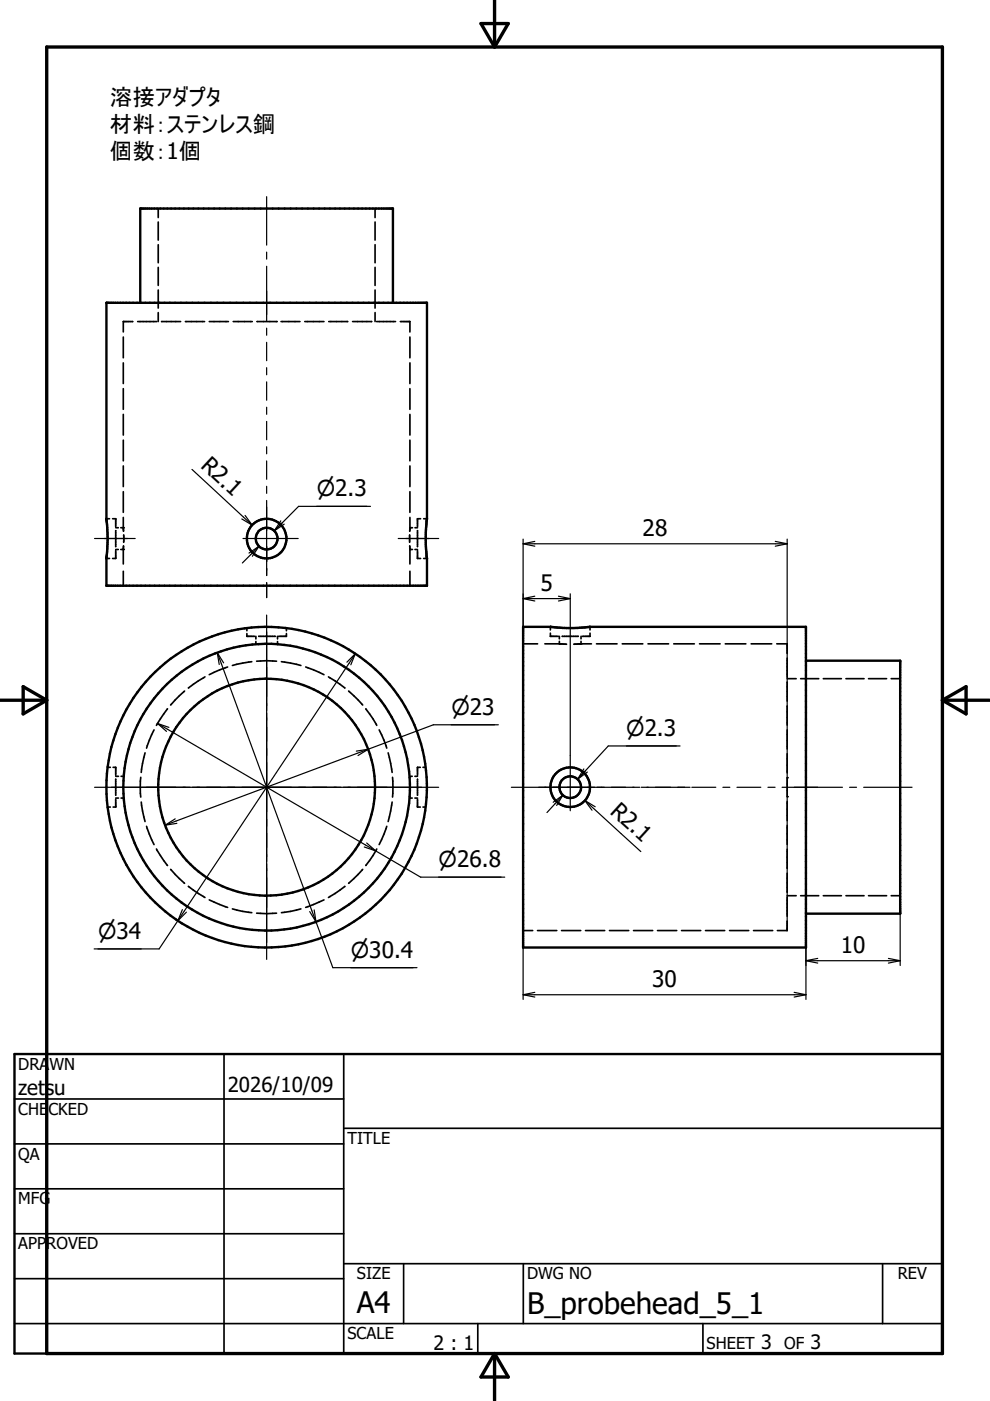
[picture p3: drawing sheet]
<svg xmlns="http://www.w3.org/2000/svg" width="210mm" height="297mm" viewBox="0 0 210 297" stroke-linecap="round" stroke-linejoin="round" font-family="sans-serif">
<g fill="none" stroke="#000" stroke-width=".36">
<path d="M33.5 44.2v1.9M33.5 47.1v3.8M33.5 51.9v3.8M33.5 56.7v3.8M79.5 44.2v1.9M79.5 47.1v3.8M79.5 51.9v3.8M79.5 56.7v3.8M26.1 71.5v4.4M26.1 76.9v4.4M28.2 68.2h-2.1v2.2M29.2 68.2h4.1"/>
<path d="M33.5 61.5v3.8M33.5 66.3v1.9M34.2 68.2h4.1M39.3 68.2h4.1M44.4 68.2h4M49.4 68.2h4.1M54.5 68.2h4.1M59.6 68.2h4M64.6 68.2h4.1M69.7 68.2h4M74.8 68.2h4M79.5 61.5v3.8"/>
<path d="M79.5 66.3v1.9M79.8 68.2h4.1M84.9 68.2h2v2.2M86.9 71.5v4.4M86.9 76.9v4.4M26.1 82.4v4.4M26.1 87.9v4.3M26.1 93.3v4.4M26.1 98.8v4.4M86.9 82.4v4.4M86.9 87.9v4.3M86.9 93.3v4.4"/>
<path d="M86.9 98.8v4.4M22.6 110h.6M22.6 118.4h.6M23.9 110h.6v1.7M24.5 112.5v3.4M24.5 116.7v1.7h-.6M24.5 116.5h.6M24.5 111.9h.6M25.6 116.5h.5M25.6 111.9h.5M26.1 109.7l.1 2.9M26.1 104.2v4.4"/>
<path d="M26.2 115.7l-.1 3.9M26.2 113.4v1.6M86.8 113.4v1.6M86.9 115.7v3.9M86.9 109.7v2.9M86.9 104.2v4.4M86.9 116.5h.6M86.9 111.9h.6M88 116.5h.5M88 111.9h.5M88.5 112.5v3.4M88.5 116.7v1.7h.7"/>
<path d="M89.2 110h-.7v1.7M89.8 110h.7M89.8 118.4h.7M26.1 121.1v3.1M52.3 134.3v.6h1.7M52.3 133.2v.5M54.3 134.9v.6M54.3 136v.6M54.9 134.9h3.3M58.8 134.9v.6M58.8 136v.6M60.7 134.3v.6h-1.7"/>
<path d="M60.7 133.2v.5M86.9 121.1v3.1M110.9 136.5h3.1M115.5 136.5l4.6 .1M116.7 134.2v.7h1.7M116.7 132.9v.7M118.6 134.9v.5M118.6 136v.5M119.2 134.9h3.4M123.2 134.9v.5M123.2 136v.5M125.1 134.2v.7h-1.7"/>
<path d="M125.1 132.9v.7M125.4 136.5l-3.7 .1M126.5 136.5h4.3M131.9 136.5h4.4M137.4 136.5h4.4M142.9 136.5h4.3M148.3 136.5h4.4M153.8 136.5h4.3M159.3 136.5h4.3M164.7 136.5h2.2v2M166.9 139.5v4.1M30.8 159.6l-.8 4.2"/>
<path d="M32.7 154.7l-1.6 3.9M35.5 150.3l-2.3 3.5M39.1 146.5l-2.9 3M43.5 143.5l-3.6 2.4M48.3 141.4l-3.9 1.6M53.4 140.3l-4.1 .8M54.4 140.2h4.2M59.7 140.3l4.1 .8M64.8 141.4l3.9 1.6M69.6 143.5l3.5 2.4M73.9 146.5l3 3M77.6 150.3h.1"/>
<path d="M77.6 150.3l2.3 3.5M80.4 154.7l1.6 3.9M82.3 159.6l.8 4.2M166.9 144.6v4.1M166.9 149.7v4M166.9 154.7v4.1M166.9 159.8v4.1M166.9 143.9h1.9M169.8 143.9h3.8M174.6 143.9h3.8M179.4 143.9h3.8M184.1 143.9h3.9"/>
<path d="M189 143.9h1.9M22.8 162.7h.6M22.8 171.1h.6M24 162.7h.5v1.7M24.5 165.2v3.4M24.5 169.4v1.7h-.5M24.5 169.2h.6M24.5 164.6h.6M25.7 169.2h.5M25.7 164.6h.5M29.8 164.8v4.2M30 170.1l.8 4.1"/>
<path d="M31.1 175.2l1.6 3.9M82 175.2l-1.6 3.9M83.1 170.1l-.8 4.1M83.2 164.8v4.2M86.8 169.2h.6M86.8 164.6h.6M88 169.2h.5M88 164.6h.5M88.5 169.4v1.7h.6M88.5 165.2v3.4M89.1 162.7h-.6v1.7M89.7 162.7h.6"/>
<path d="M89.7 171.1h.6M166.9 164.9v4M166.9 169.9v4.1M166.9 175v4M33.2 180l2.3 3.5M36.2 184.3l2.9 3M39.9 187.9l.1 .1M40 188l3.5 2.3M44.4 190.8l3.9 1.6M49.3 192.7l4.1 .8M54.4 193.6h4.2M63.8 192.7l-4.1 .8"/>
<path d="M68.7 190.8l-3.9 1.6M73.1 188l-3.5 2.3M73.1 187.9v.1M76.9 184.3l-3 3M79.9 180l-2.3 3.5M110.9 197.3h2M114 197.3h4M119.1 197.3h4M124.1 197.3h4.1M129.2 197.3h4.1M134.3 197.3h4.1M139.4 197.3h4.1"/>
<path d="M144.5 197.3h4.1M149.6 197.3h4M154.7 197.3h4M159.8 197.3h4M166.9 180.1v4M166.9 185.1v4.1M166.9 190.2v4.1M166.9 195.3v2h-2.1M166.9 189.9h1.9M169.8 189.9h3.8M174.6 189.9h3.8M179.4 189.9h3.8"/>
<path d="M184.1 189.9h3.9M189 189.9h1.9M3.1 233h69.8M47.5 223.5v63.5M72.9 239.2h126.9M72.9 223.5v63.5M3.1 242.5h69.8M3.1 252.1h69.8M3.1 261.6h69.8M3.1 271.1h69.8M72.9 267.9h126.9M85.6 267.9v12.7"/>
<path d="M111 267.9v12.7M187.1 267.9v12.7M3.1 280.6h196.7M101.3 280.6v6.4M149 280.6v6.4"/>
</g>
<g fill="#000">
<circle cx="58.6" cy="68.2" r=".18"/>
<circle cx="26.1" cy="111.9" r=".18"/>
<circle cx="26.1" cy="116.5" r=".18"/>
<circle cx="86.9" cy="111.9" r=".18"/>
<circle cx="86.9" cy="116.5" r=".18"/>
<circle cx="58.2" cy="134.9" r=".18"/>
<circle cx="123.2" cy="136.5" r=".18"/>
<circle cx="166.9" cy="168.9" r=".18"/>
<circle cx="166.9" cy="164.9" r=".18"/>
</g>
<g fill="none" stroke="#000" stroke-width=".51">
<path d="M22.6 64.2h67.9v46.1a33.6 33.6 0 0 0 0 7.9v6h-67.9v-6.5a33.7 33.7 0 0 0 0-7.5zM29.7 64.2v-20h53.6v20M90.5 118.3v.1M90.5 110v.1M110.9 132.9h5.9l3.3 .3 4.9-.3h45.9v68h-60zM170.9 140.1h20v53.6h-20M3.1 223.5h196.7v63.5h-196.7z"/>
<circle cx="56.5" cy="114.2" r="4.2"/>
<circle cx="56.5" cy="114.2" r="2.31"/>
<circle cx="56.5" cy="166.9" r="23"/>
<circle cx="56.5" cy="166.9" r="30.4"/>
<circle cx="56.5" cy="166.9" r="34"/>
<circle cx="120.9" cy="166.9" r="4.2"/>
<circle cx="120.9" cy="166.9" r="2.3"/>
</g>
<path d="M104.9 0v10M9.9 10h189.9v277h-189.9zM102 5h5.8l-2.9 5zM-.1 148.5h10M4.9 145.6l5 2.9-5 2.9zM199.8 148.5h10M199.8 148.5l5-2.9v5.8zM104.9 287v9.9M104.9 287l2.9 5h-5.8z" fill="none" stroke="#000" stroke-width=".71"/>
<g fill="none" stroke="#000" stroke-width=".25">
<path d="M56.5 41.7v10.3M56.5 53.4v1.5M56.5 56.5v11.6M56.5 69.6v1.5M56.5 72.6v3.9M56.5 78v1.5M40.7 99.5l12.8 11.8M56.5 81v3.9M56.5 86.3v1.5M56.5 89.3v3.9M56.5 94.7v1.5M56.5 97.7v3.9"/>
<path d="M20 114.2h8.7M51.3 110l2.2 1.3M51.5 114.2h11.7M52 109.3l1.5 2M54.9 115.8l-3.5 3.6M54.9 115.8l-1.4 2.1M54.9 115.8l-2.1 1.5M56.5 103.1v1.5M56.5 106.1v15.9M59.5 110.4l-1.4 2.2M60.3 111.1l-2.2 1.5M78.5 107.4h-15.2l-5.2 5.2"/>
<path d="M84.4 114.2h8.6M110.9 114.3v52.5M110.9 115.3h56M110.9 115.3l2.5 .5M113.4 114.8l-2.5 .5M164.4 114.8l2.5 .5M166.9 115.3l-2.5 .5M166.9 114.3v52.5M46.1 138.4l20.9 57M46.1 138.4l1.3 2.1M46.1 138.4l.4 2.5M56.5 123.5v3.2"/>
<path d="M56.5 130.4v73M75.3 138.6l-41.6 62.6h-13.7M75.3 138.6l-.9 2.3M75.3 138.6l-1.7 1.8M110.9 126.9h10M110.9 126.9l2.5 .5M113.4 126.4l-2.5 .5M118.4 126.4l2.5 .5M120.9 125.9v46M120.9 126.9l-2.5 .5M33.4 153.4l46.3 27M33.4 153.4l2.4 .8"/>
<path d="M33.4 153.4l1.9 1.7M78.1 158.9l-43.1 16.1M78.1 158.9l-2.2 1.3M78.1 158.9l-2.6 .4M105.7 153.7h-13.8l-13.8 5.2M144.2 158.2h-15.2l-6.5 7M20 166.9h73M37.1 173.6l-2.1 1.4M37.5 174.6l-2.5 .4M77.2 179.6l2.5 .8M77.7 178.7l2 1.7M108.4 166.9h27.2"/>
<path d="M110.9 167v30.3M119.3 168.6l-3.3 3.7M119.3 168.6l-1.3 2.2M119.3 168.6l-2 1.5M123.8 163l-1.3 2.2M124 169.7l11.9 10.9M124 169.7l2.2 1.3M124 169.7l1.5 2.1M124.2 163.4l-1.7 1.8M124.5 163.7l-2 1.5M136 166.9h10.3M146.7 166.9h5.1"/>
<path d="M153.3 166.9h1.4M156.3 166.9h5M162.8 166.9h1.5M165.8 166.9h12.8M166.9 167v30.3M180.1 166.9h1.5M183.1 166.9h10.3M38.7 192.8l-1 2.4 1.8-1.8M65.7 193.3l1.3 2.1M66.6 192.9l.4 2.5M67 195.4l3.6 9.8h17.8M79.7 180.4l9.5 5.6h17.8"/>
<path d="M170.9 193.7v18.2M190.9 193.7v11M110.9 210.9h60M110.9 210.9l2.5 .5M110.9 200.9v11M113.4 210.4l-2.5 .5M168.4 210.4l2.5 .5M170.9 210.9l-2.5 .5M170.9 203.7h20M170.9 203.7l2.5 .5M173.4 203.2l-2.5 .5M188.4 203.2l2.5 .5"/>
<path d="M190.9 203.7l-2.5 .5"/>
</g>
<g font-size="6.3">
<text x="75.6" y="278.4">A4</text>
<text x="111.7" y="278.6">B_probehead_5_1</text>
</g>
<g font-size="4.8">
<text x="23.3" y="22.2">溶接アダプタ</text>
<text x="23.3" y="28">材料：ステンレス鋼</text>
<text x="23.3" y="33.8">個数：1個</text>
<text x="42.4" y="98.9" transform="rotate(43 42.4 98.9)">R2.1</text>
<text x="136.2" y="113.7">28</text>
<text x="114.6" y="125.2">5</text>
<text x="129.2" y="172.3" transform="rotate(42 129.2 172.3)">R2.1</text>
<text x="178.2" y="202">10</text>
<text x="138.3" y="209.2">30</text>
</g>
<g font-size="4.6">
<text x="67.2" y="105.2">⌀2.3</text>
<text x="95.7" y="151.5">⌀23</text>
<text x="132.8" y="156">⌀2.3</text>
<text x="93" y="183.8">⌀26.8</text>
<text x="20.8" y="199">⌀34</text>
<text x="74.4" y="203">⌀30.4</text>
</g>
<g font-size="4.4">
<text x="3.9" y="232.2">zetsu</text>
<text x="48.3" y="231.5">2026/10/09</text>
</g>
<g font-size="4.2">
<text x="91.9" y="286.2">2 : 1</text>
<text x="161.4" y="286.1">3</text>
<text x="171.9" y="286.1">3</text>
</g>
<g font-size="3.5">
<text x="3.9" y="226.8">DRAWN</text>
<text x="3.9" y="236.3">CHECKED</text>
<text x="3.9" y="245.9">QA</text>
<text x="73.7" y="242.5">TITLE</text>
<text x="3.9" y="255.4">MFG</text>
<text x="3.9" y="264.9">APPROVED</text>
<text x="75.7" y="271.3">SIZE</text>
<text x="111.7" y="271.3">DWG NO</text>
<text x="190.4" y="271.2">REV</text>
<text x="73.7" y="284">SCALE</text>
<text x="149.8" y="286.1">SHEET</text>
<text x="166.3" y="286.1">OF</text>
</g>
</svg>
